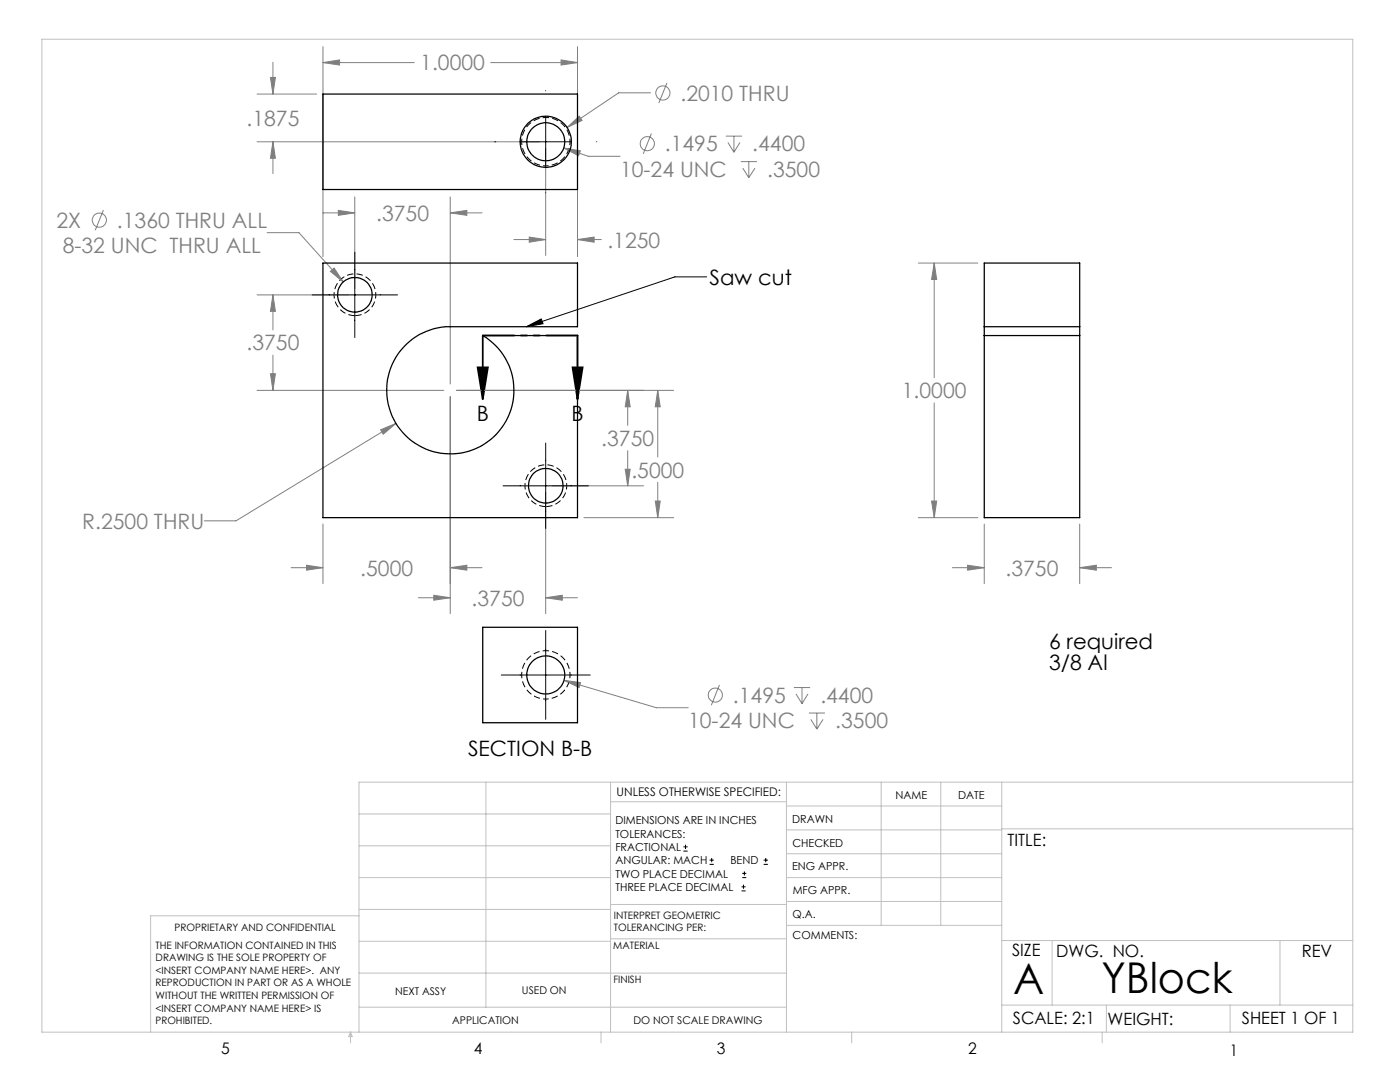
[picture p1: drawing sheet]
<svg xmlns="http://www.w3.org/2000/svg" width="279mm" height="216mm" viewBox="0 0 279 216" stroke-linecap="round" stroke-linejoin="round" font-family="sans-serif">
<g fill="none" stroke="#808080" stroke-width=".2">
<path d="M51.3 18.8h11.9M54 15.5h1l-.5 3.3zM54.5 12.4v6.4M64.5 12.5l3.3-.5v1zM64.5 9.3v41.9M64.5 12.5h18.2M97.9 12.5h17.4M112 12l3.3 .5-3.3 .5zM115.3 9.3v41.9M129.8 18.5h-6.3l-10.3 6.9M133.1 16.5l-1.6 4.1M51.3 28.3h56.3"/>
<path d="M54.5 28.3l.5 3.3h-1zM54.5 28.3v6.3M70.8 39.3v18.3M89.9 39.3v37.3M108.9 29.6v21.4M112.5 29.5l3.3 .6-.3 1zM112.5 29.5l4.9 1.7h6.4M113.2 25.4l2.4-2.2 .6 .8zM130 26.6l-1.6 4.1M144.9 27.2h3.2M145.3 28.4l1.2 2M146.5 27.2v3.2"/>
<path d="M147.7 28.4l-1.2 2M147.8 32.2h3.3M148.2 33.5l1.2 2M149.4 32.2v3.3M150.7 33.5l-1.3 2M20.6 41.9l-1.6 4M51.3 58.8h18.2M53.3 46.4h6.4l8.8 9.9M54.5 58.8l.5 3.3h-1zM54.5 58.8v7M64.5 42.5h6.3M65.9 54.2l.8-.7 1.8 2.8z"/>
<path d="M67.5 42l3.3 .5-3.3 .5zM89.9 42.5l3.3-.5v1zM89.9 42.5h6.3M102.6 47.8h6.3M105.6 47.3l3.3 .5-3.3 .5zM115.3 47.8l3.3-.5v1zM115.3 47.8h4.7M183.3 52.5h11.9M186.4 52.5l.5 3.3h-1zM186.4 52.5v22.9M51.3 77.9h37.3M54 74.6h1l-.5 3.3z"/>
<path d="M54.5 70.9v7M89.9 79.2v43.2M91.1 77.9h43.3M125.3 77.9l.5 3.3h-1zM125.3 77.9v7M131.3 77.9l.5 3.3h-1zM131.3 77.9v13.3M76 85.8l3-1.3-2.5 2.1zM79 84.5l-31.9 19.4h-6.4M108.9 98.2v24.2M110.2 96.9h18.2M124.8 93.6h1l-.5 3.3z"/>
<path d="M125.3 89.9v7M130.8 100h1l-.5 3.3zM131.3 96.2v7.1M185.9 100h1l-.5 3.3zM186.4 80.4v22.9M58.1 113.3h6.4M61.2 112.8l3.3 .5-3.3 .5zM64.5 104.6v11.9M83.5 119.3h6.4M86.6 118.8l3.3 .5-3.3 .5zM89.9 113.3l3.3-.5v1zM89.9 113.3h6.3"/>
<path d="M108.9 119.3l3.3-.5v1zM108.9 119.3h6.4M116.5 103.3h17.9M183.3 103.3h11.9M190.1 113.3h6.3M193.1 112.8l3.3 .5-3.3 .5zM196.4 104.6v11.9M215.5 113.3l3.3-.5v1zM215.5 113.3h6.3M215.5 104.6v11.9M112.6 135.7l3.3 .5-.3 1zM112.6 135.7l18.4 5.5h6.3"/>
<path d="M143.6 136.7l-1.6 4M158.4 137.2h3.3M158.9 138.5l1.2 1.9M160.1 137.2v3.2M161.3 138.5l-1.2 1.9M161.4 142.3h3.2M161.8 143.5l1.2 2M163 142.3v3.2M164.3 143.5l-1.3 2"/>
<circle cx="132.3" cy="18.5" r="1.42"/>
<circle cx="129.2" cy="28.7" r="1.42"/>
<circle cx="19.8" cy="43.9" r="1.41"/>
<circle cx="142.8" cy="138.7" r="1.41"/>
</g>
<g fill="none" stroke="#000" stroke-width=".2">
<path d="M108.9 18.1h.1M98.7 28.3h.1M103.8 28.3h10.2M108.9 23.2v10.2M108.9 38.5h.1M119.1 28.3h.1M62.3 58.8h17M70.8 50.3v17M141 55.2h-6.3l-29.6 10M105.1 65.2l2.9-1.6 .4 1zM100.4 96.9h17M108.9 88.4v17"/>
<path d="M100 134.7h17.8M108.9 125.8v17.7M136.4 169.8h.8M136.4 169h.8M136.8 168.6v.8M141.6 172.5h.9M141.6 171.6h.9M142 171.2v.8M148 177.8h.8M148 177h.8M148.1 175.1h.8M148.1 174.3h.8"/>
<path d="M148.4 176.5v.8M148.6 173.9v.8M152.4 172.5h.8M152.4 171.6h.8M152.8 171.2v.8"/>
</g>
<path d="M95.3 73.3h2.1l-1.1 6.4zM96.3 67v12.7M114.3 73.3h2l-1 6.4zM115.3 67v12.7" fill="none" stroke="#000" stroke-width=".35"/>
<path d="M70.8 63a4.2 4.2 0 0 1-3.6-6.2 4.2 4.2 0 0 1 7.1-.2 4.2 4.2 0 0 1-3.2 6.4h-.3M108.9 101.1a4.2 4.2 0 0 1-3.6-6.2 4.2 4.2 0 0 1 7.1-.2 4.2 4.2 0 0 1-3.2 6.4h-.3" fill="none" stroke="#000" stroke-width=".2" stroke-dasharray="1.3 .6" stroke-dashoffset="-.1" stroke-linecap="butt"/>
<path d="M108.9 33.1a4.8 4.8 0 0 1-4.2-7.2 4.8 4.8 0 0 1 8.3-.2 4.8 4.8 0 0 1-3.8 7.4h-.3M108.9 139.5a4.8 4.8 0 0 1-4.2-7.2 4.8 4.8 0 0 1 8.3-.2 4.8 4.8 0 0 1-3.8 7.4h-.3" fill="none" stroke="#000" stroke-width=".2" stroke-dasharray="1.3 .6" stroke-dashoffset=".7" stroke-linecap="butt"/>
<path d="M96.4 66.9h18.9" fill="none" stroke="#000" stroke-width=".35" stroke-dasharray="6.3 1.3 1.3 1.3 1.3 1.3" stroke-dashoffset=".1"/>
<g fill="none" stroke="#c0c0c0" stroke-width=".2">
<path d="M8.4 7.8h261.6v198.2h-261.6zM97 156.1v44.9M121.8 156.1v49.9M121.8 160h35.2M157 156.1v49.9M175.9 156.1v28.5M187.7 156.1v28.5M199.9 156.1v49.9M270 156.1h-198.4v49.9M71.6 175.1h50.2M71.6 168.8h50.2M71.6 162.4h50.2"/>
<path d="M157 170.4h42.9M157 165.6h42.9M157 160.8h42.9M157 175.1h42.9M157 179.9h42.9M199.9 165.4h70.1M71.6 194.2h85.4M71.6 187.8h50.2M71.6 181.5h50.2M71.6 182.7h-41.5v23.3M121.8 187.3h35.2M121.8 180.5h35.2"/>
<path d="M157 184.6h42.9M199.9 187.7h70.1M210 187.7v12.9M255.4 187.7v12.9M70 206v2.1M70 206l.3 .8h-.7zM71.6 201h85.4M119.9 206v2.1M170 206v2.1M199.9 200.6h70.1M220 206v2.1M220.8 200.6v5.4"/>
<path d="M245.5 200.6v5.4"/>
</g>
<path d="M95.3 73.3h2.1l-1.1 6.4zM114.3 73.3h2l-1 6.4z" fill="#000"/>
<path d="M65.9 54.2l2.6 2.1-1.8-2.8zM76 85.8l.5 .8 2.5-2.1zM112 12l3.3 .5-3.3 .5zM64.5 12.5l3.3-.5v1zM131.3 77.9l.5 3.3h-1zM130.8 100h1l-.5 3.3zM89.9 113.3l3.3-.5v1zM61.2 112.8l3.3 .5-3.3 .5zM67.5 42l3.3 .5-3.3 .5zM89.9 42.5l3.3-.5v1zM54.5 58.8l.5 3.3h-1zM54 74.6h1l-.5 3.3zM125.3 77.9l.5 3.3h-1zM124.8 93.6h1l-.5 3.3zM86.6 118.8l3.3 .5-3.3 .5zM108.9 119.3l3.3-.5v1zM113.2 25.4l3-1.4-.6-.8zM112.5 29.5l3 1.6 .3-1zM54.5 28.3l.5 3.3h-1zM54 15.5h1l-.5 3.3zM105.6 47.3l3.3 .5-3.3 .5zM115.3 47.8l3.3-.5v1zM185.9 100h1l-.5 3.3zM186.4 52.5l.5 3.3h-1zM193.1 112.8l3.3 .5-3.3 .5zM215.5 113.3l3.3-.5v1zM112.6 135.7l3 1.5 .3-1z" fill="#808080"/>
<path d="M105.1 65.2l2.9-1.6 .4 1z" fill="#000"/>
<g fill="none" stroke="#000" stroke-width=".25">
<path d="M64.5 18.8h50.8v19h-50.8zM64.5 52.5h50.8v12.7h-25.4a12.7 12.7 0 0 0-12 17 12.7 12.7 0 0 0 20.1 5.5 12.7 12.7 0 0 0-1.7-20.7h19v36.3h-50.8zM196.4 65.2v1.8M196.4 67h19.1M196.4 65.2v-12.7h19.1v12.7M196.4 65.2h19.1M196.4 67v36.3h19.1v-36.3M215.5 65.2v1.8M96.3 125.2h19v19h-19z"/>
<circle cx="108.9" cy="28.3" r="3.8"/>
<circle cx="108.9" cy="28.3" r="5.1"/>
<circle cx="70.8" cy="58.8" r="3.4"/>
<circle cx="108.9" cy="96.9" r="3.4"/>
<circle cx="108.9" cy="134.7" r="3.8"/>
</g>
<g font-size="8.5">
<text x="202.2" y="198.3">A</text>
<text x="219.8" y="198.1">YBlock</text>
</g>
<g font-size="4.2" fill="#808080">
<text x="83.9" y="14.1">1.0000</text>
<text x="135.8" y="20.1">.2010 THRU</text>
<text x="49.2" y="25.1">.1875</text>
<text x="123.8" y="35.3">10-24 UNC</text>
<text x="132.7" y="30.2">.1495</text>
<text x="150.1" y="30.2">.4400</text>
<text x="153.1" y="35.3">.3500</text>
<text x="11.3" y="45.5">2X</text>
<text x="23.3" y="45.5">.1360 THRU ALL</text>
<text x="75.1" y="44.1">.3750</text>
<text x="12.5" y="50.6">8-32 UNC THRU ALL</text>
<text x="121.2" y="49.4">.1250</text>
<text x="49.2" y="69.9">.3750</text>
<text x="180" y="79.5">1.0000</text>
<text x="120" y="89">.3750</text>
<text x="126" y="95.3">.5000</text>
<text x="16.4" y="105.5">R.2500 THRU</text>
<text x="71.9" y="114.9">.5000</text>
<text x="200.7" y="114.9">.3750</text>
<text x="94.1" y="120.9">.3750</text>
<text x="146.3" y="140.2">.1495</text>
<text x="163.7" y="140.2">.4400</text>
<text x="137.3" y="145.3">10-24 UNC</text>
<text x="166.7" y="145.3">.3500</text>
</g>
<g font-size="4.2">
<text x="141.6" y="56.9">Saw cut</text>
<text x="95.2" y="83.9">B</text>
<text x="114.1" y="83.9">B</text>
<text x="209.4" y="129.6">6 required</text>
<text x="209.4" y="133.7">3/8 Al</text>
<text x="93.4" y="150.9">SECTION B-B</text>
</g>
<g font-size="3.4">
<text x="201.1" y="168.8">TITLE:</text>
<text x="202" y="190.8">SIZE</text>
<text x="210.8" y="190.9">DWG. NO.</text>
<text x="259.8" y="191">REV</text>
<text x="202.1" y="204.4">SCALE: 2:1</text>
<text x="221" y="204.5">WEIGHT:</text>
<text x="247.8" y="204.4">SHEET 1 OF 1</text>
</g>
<g font-size="3.2">
<text x="44.2" y="210.4">5</text>
<text x="94.6" y="210.3">4</text>
<text x="143.1" y="210.4">3</text>
<text x="193.2" y="210.3">2</text>
<text x="245.4" y="210.6">1</text>
</g>
<text font-size="2.4" x="123.1" y="158.9">UNLESS OTHERWISE SPECIFIED:</text>
<g font-size="2.2">
<text x="178.7" y="159.4">NAME</text>
<text x="191.2" y="159.4">DATE</text>
<text x="122.8" y="164.5">DIMENSIONS ARE IN INCHES</text>
<text x="122.8" y="167.1">TOLERANCES:</text>
<text x="158.1" y="164.2">DRAWN</text>
<text x="122.8" y="169.8">FRACTIONAL</text>
<text x="122.8" y="172.5">ANGULAR: MACH</text>
<text x="145.8" y="172.5">BEND</text>
<text x="158.1" y="173.7">ENG APPR.</text>
<text x="158.2" y="169.1">CHECKED</text>
<text x="122.8" y="175.1">TWO PLACE DECIMAL</text>
<text x="122.8" y="177.8">THREE PLACE DECIMAL</text>
<text x="158.2" y="178.4">MFG APPR.</text>
<text x="158.2" y="183.2">Q.A.</text>
<text x="158.2" y="187.4">COMMENTS:</text>
</g>
<g font-size="2.1">
<text x="78.8" y="198.5">NEXT ASSY</text>
<text x="104.2" y="198.4">USED ON</text>
<text x="90.2" y="204.3">APPLICATION</text>
<text x="126.4" y="204.3">DO NOT SCALE DRAWING</text>
</g>
<g font-size="2">
<text x="34.8" y="185.7">PROPRIETARY AND CONFIDENTIAL</text>
<text x="122.5" y="183.3">INTERPRET GEOMETRIC</text>
<text x="122.5" y="185.9">TOLERANCING PER:</text>
<text x="31.1" y="189.3">THE INFORMATION CONTAINED IN THIS</text>
<text x="31.1" y="191.8">DRAWING IS THE SOLE PROPERTY OF</text>
<text x="122.4" y="189.4">MATERIAL</text>
<text x="31.1" y="194.3">&lt;INSERT COMPANY NAME HERE&gt;. ANY</text>
<text x="31.1" y="196.8">REPRODUCTION IN PART OR AS A WHOLE</text>
<text x="122.4" y="196.2">FINISH</text>
<text x="31.1" y="199.4">WITHOUT THE WRITTEN PERMISSION OF</text>
<text x="31.1" y="201.9">&lt;INSERT COMPANY NAME HERE&gt; IS</text>
<text x="31.1" y="204.4">PROHIBITED.</text>
</g>
</svg>
